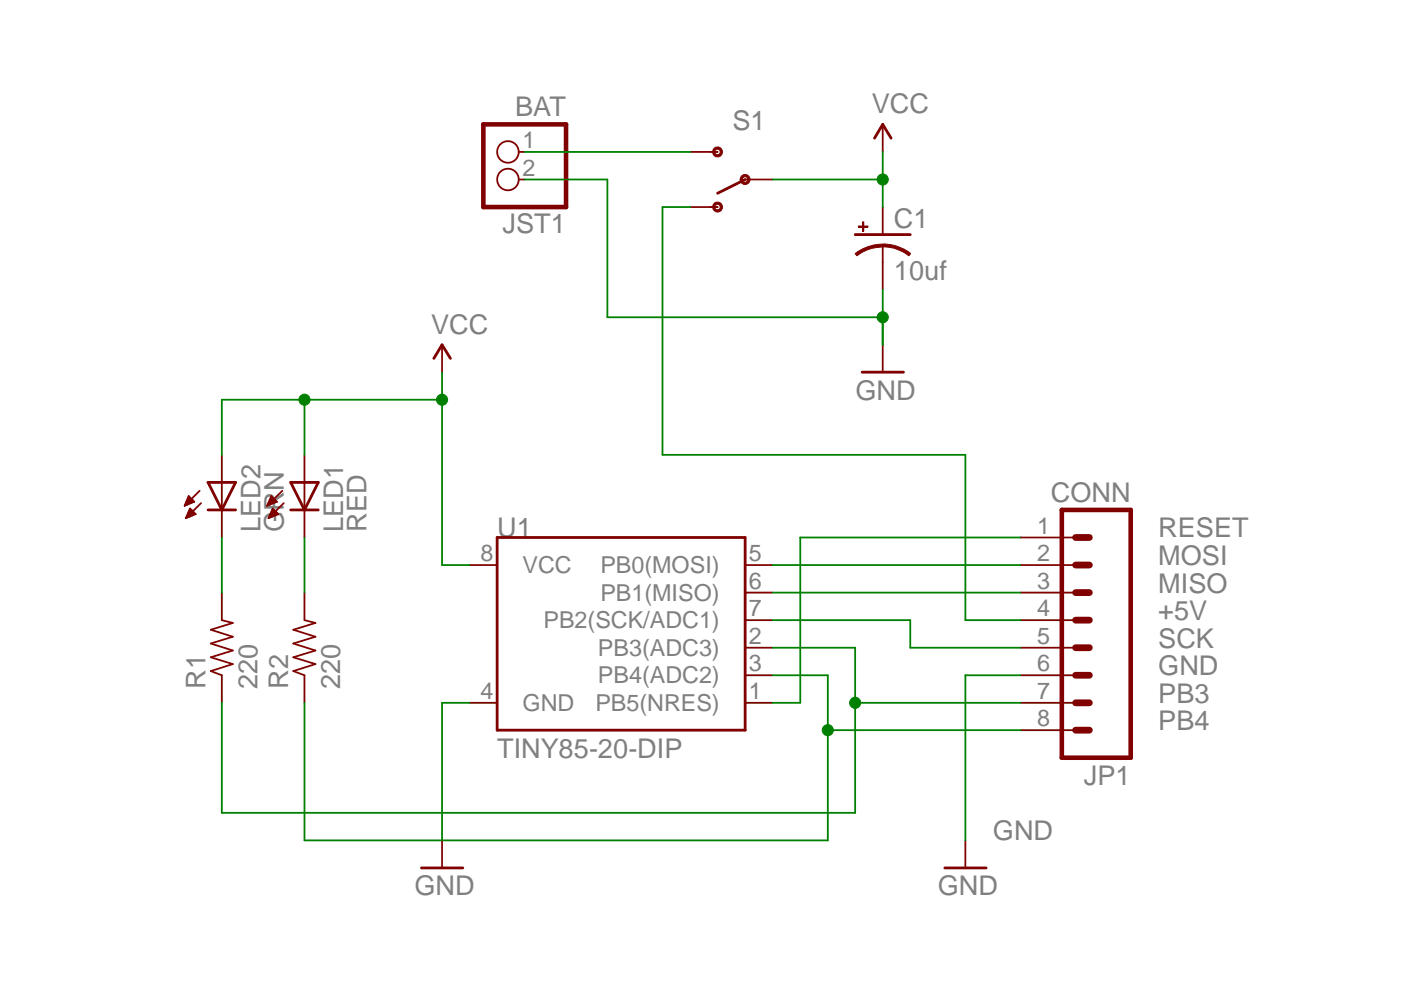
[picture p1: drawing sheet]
<?xml version="1.0" encoding="utf-8"?>
<!DOCTYPE eagle SYSTEM "eagle.dtd">
<eagle version="7.3.0">
<drawing>
<settings>
<setting alwaysvectorfont="no"/>
<setting verticaltext="up"/>
</settings>
<grid distance="0.1" unitdist="inch" unit="inch" style="lines" multiple="1" display="no" altdistance="0.01" altunitdist="inch" altunit="inch"/>
<schematic xreflabel="%F%N/%S.%C%R" xrefpart="/%S.%C%R">
<libraries>
<library name="NovaEagleCADCLass">
<symbols>
<symbol name="LED">
<wire x1="1.27" y1="0" x2="0" y2="-2.54" width="0.254" layer="94"/>
<wire x1="0" y1="-2.54" x2="-1.27" y2="0" width="0.254" layer="94"/>
<wire x1="1.27" y1="-2.54" x2="0" y2="-2.54" width="0.254" layer="94"/>
<wire x1="0" y1="-2.54" x2="-1.27" y2="-2.54" width="0.254" layer="94"/>
<wire x1="1.27" y1="0" x2="0" y2="0" width="0.254" layer="94"/>
<wire x1="0" y1="0" x2="-1.27" y2="0" width="0.254" layer="94"/>
<wire x1="0" y1="0" x2="0" y2="-2.54" width="0.1524" layer="94"/>
<wire x1="-2.032" y1="-0.762" x2="-3.429" y2="-2.159" width="0.1524" layer="94"/>
<wire x1="-1.905" y1="-1.905" x2="-3.302" y2="-3.302" width="0.1524" layer="94"/>
<text x="3.556" y="-4.572" size="1.778" layer="95" rot="R90">&gt;NAME</text>
<text x="5.715" y="-4.572" size="1.778" layer="96" rot="R90">&gt;VALUE</text>
<pin name="C" x="0" y="-5.08" visible="off" length="short" direction="pas" rot="R90"/>
<pin name="A" x="0" y="2.54" visible="off" length="short" direction="pas" rot="R270"/>
<polygon width="0.1524" layer="94">
<vertex x="-3.429" y="-2.159"/>
<vertex x="-3.048" y="-1.27"/>
<vertex x="-2.54" y="-1.778"/>
</polygon>
<polygon width="0.1524" layer="94">
<vertex x="-3.302" y="-3.302"/>
<vertex x="-2.921" y="-2.413"/>
<vertex x="-2.413" y="-2.921"/>
</polygon>
</symbol>
<symbol name="ATTINY13">
<wire x1="-12.7" y1="10.16" x2="10.16" y2="10.16" width="0.254" layer="94"/>
<wire x1="10.16" y1="10.16" x2="10.16" y2="-7.62" width="0.254" layer="94"/>
<wire x1="10.16" y1="-7.62" x2="-12.7" y2="-7.62" width="0.254" layer="94"/>
<wire x1="-12.7" y1="-7.62" x2="-12.7" y2="10.16" width="0.254" layer="94"/>
<text x="-12.7" y="-10.16" size="1.778" layer="96">&gt;Value</text>
<text x="-12.7" y="10.16" size="1.778" layer="95">&gt;Name</text>
<pin name="VCC" x="-15.24" y="7.62" length="short"/>
<pin name="PB1(MISO)" x="12.7" y="5.08" length="short" rot="R180"/>
<pin name="PB5(NRES)" x="12.7" y="-5.08" length="short" rot="R180"/>
<pin name="GND" x="-15.24" y="-5.08" length="short"/>
<pin name="PB0(MOSI)" x="12.7" y="7.62" length="short" rot="R180"/>
<pin name="PB2(SCK/ADC1)" x="12.7" y="2.54" length="short" rot="R180"/>
<pin name="PB3(ADC3)" x="12.7" y="0" length="short" rot="R180"/>
<pin name="PB4(ADC2)" x="12.7" y="-2.54" length="short" rot="R180"/>
</symbol>
<symbol name="M08">
<wire x1="1.27" y1="-10.16" x2="-5.08" y2="-10.16" width="0.4064" layer="94"/>
<wire x1="-1.27" y1="-2.54" x2="0" y2="-2.54" width="0.6096" layer="94"/>
<wire x1="-1.27" y1="-5.08" x2="0" y2="-5.08" width="0.6096" layer="94"/>
<wire x1="-1.27" y1="-7.62" x2="0" y2="-7.62" width="0.6096" layer="94"/>
<wire x1="-5.08" y1="12.7" x2="-5.08" y2="-10.16" width="0.4064" layer="94"/>
<wire x1="1.27" y1="-10.16" x2="1.27" y2="12.7" width="0.4064" layer="94"/>
<wire x1="-5.08" y1="12.7" x2="1.27" y2="12.7" width="0.4064" layer="94"/>
<wire x1="-1.27" y1="2.54" x2="0" y2="2.54" width="0.6096" layer="94"/>
<wire x1="-1.27" y1="0" x2="0" y2="0" width="0.6096" layer="94"/>
<wire x1="-1.27" y1="5.08" x2="0" y2="5.08" width="0.6096" layer="94"/>
<wire x1="-1.27" y1="7.62" x2="0" y2="7.62" width="0.6096" layer="94"/>
<wire x1="-1.27" y1="10.16" x2="0" y2="10.16" width="0.6096" layer="94"/>
<text x="-5.08" y="-12.7" size="1.778" layer="96">&gt;VALUE</text>
<text x="-5.08" y="13.462" size="1.778" layer="95">&gt;NAME</text>
<pin name="1" x="5.08" y="-7.62" visible="pad" length="middle" direction="pas" swaplevel="1" rot="R180"/>
<pin name="2" x="5.08" y="-5.08" visible="pad" length="middle" direction="pas" swaplevel="1" rot="R180"/>
<pin name="3" x="5.08" y="-2.54" visible="pad" length="middle" direction="pas" swaplevel="1" rot="R180"/>
<pin name="4" x="5.08" y="0" visible="pad" length="middle" direction="pas" swaplevel="1" rot="R180"/>
<pin name="5" x="5.08" y="2.54" visible="pad" length="middle" direction="pas" swaplevel="1" rot="R180"/>
<pin name="6" x="5.08" y="5.08" visible="pad" length="middle" direction="pas" swaplevel="1" rot="R180"/>
<pin name="7" x="5.08" y="7.62" visible="pad" length="middle" direction="pas" swaplevel="1" rot="R180"/>
<pin name="8" x="5.08" y="10.16" visible="pad" length="middle" direction="pas" swaplevel="1" rot="R180"/>
</symbol>
<symbol name="RESISTOR">
<wire x1="-2.54" y1="0" x2="-2.159" y2="1.016" width="0.1524" layer="94"/>
<wire x1="-2.159" y1="1.016" x2="-1.524" y2="-1.016" width="0.1524" layer="94"/>
<wire x1="-1.524" y1="-1.016" x2="-0.889" y2="1.016" width="0.1524" layer="94"/>
<wire x1="-0.889" y1="1.016" x2="-0.254" y2="-1.016" width="0.1524" layer="94"/>
<wire x1="-0.254" y1="-1.016" x2="0.381" y2="1.016" width="0.1524" layer="94"/>
<wire x1="0.381" y1="1.016" x2="1.016" y2="-1.016" width="0.1524" layer="94"/>
<wire x1="1.016" y1="-1.016" x2="1.651" y2="1.016" width="0.1524" layer="94"/>
<wire x1="1.651" y1="1.016" x2="2.286" y2="-1.016" width="0.1524" layer="94"/>
<wire x1="2.286" y1="-1.016" x2="2.54" y2="0" width="0.1524" layer="94"/>
<text x="-3.81" y="1.4986" size="1.778" layer="95">&gt;NAME</text>
<text x="-3.81" y="-3.302" size="1.778" layer="96">&gt;VALUE</text>
<pin name="2" x="5.08" y="0" visible="off" length="short" direction="pas" swaplevel="1" rot="R180"/>
<pin name="1" x="-5.08" y="0" visible="off" length="short" direction="pas" swaplevel="1"/>
</symbol>
<symbol name="TOGGLE">
<wire x1="0" y1="0" x2="2.54" y2="1.27" width="0.254" layer="94"/>
<wire x1="2.54" y1="-2.54" x2="3.175" y2="-2.54" width="0.127" layer="94"/>
<wire x1="2.54" y1="2.54" x2="3.175" y2="2.54" width="0.1524" layer="94"/>
<circle x="2.54" y="2.54" radius="0.3592" width="0.2032" layer="94"/>
<circle x="2.54" y="-2.54" radius="0.3592" width="0.2032" layer="94"/>
<circle x="0" y="0" radius="0.3592" width="0.2032" layer="94"/>
<text x="-1.905" y="-6.35" size="1.778" layer="95">&gt;NAME</text>
<text x="-2.54" y="3.81" size="1.778" layer="96">&gt;VALUE</text>
<pin name="P" x="-2.54" y="0" visible="off" length="short" direction="pas"/>
<pin name="S" x="5.08" y="-2.54" visible="off" length="short" direction="pas" rot="R180"/>
<pin name="O" x="5.08" y="2.54" visible="off" length="short" direction="pas" rot="R180"/>
</symbol>
<symbol name="PINHD2">
<wire x1="-6.35" y1="-2.54" x2="1.27" y2="-2.54" width="0.4064" layer="94"/>
<wire x1="1.27" y1="-2.54" x2="1.27" y2="5.08" width="0.4064" layer="94"/>
<wire x1="1.27" y1="5.08" x2="-6.35" y2="5.08" width="0.4064" layer="94"/>
<wire x1="-6.35" y1="5.08" x2="-6.35" y2="-2.54" width="0.4064" layer="94"/>
<text x="-6.35" y="5.715" size="1.778" layer="95">&gt;NAME</text>
<text x="-6.35" y="-5.08" size="1.778" layer="96">&gt;VALUE</text>
<pin name="1" x="-2.54" y="2.54" visible="pad" length="short" direction="pas" function="dot"/>
<pin name="2" x="-2.54" y="0" visible="pad" length="short" direction="pas" function="dot"/>
</symbol>
<symbol name="CAP_POL">
<wire x1="-2.54" y1="0" x2="2.54" y2="0" width="0.254" layer="94"/>
<wire x1="0" y1="-1.016" x2="0" y2="-2.54" width="0.1524" layer="94"/>
<wire x1="0" y1="-1" x2="2.4892" y2="-1.8542" width="0.254" layer="94" curve="-37.878202" cap="flat"/>
<wire x1="-2.4669" y1="-1.8504" x2="0" y2="-1.0161" width="0.254" layer="94" curve="-37.376341" cap="flat"/>
<text x="1.016" y="0.635" size="1.778" layer="95">&gt;NAME</text>
<text x="1.016" y="-4.191" size="1.778" layer="96">&gt;VALUE</text>
<rectangle x1="-2.253" y1="0.668" x2="-1.364" y2="0.795" layer="94"/>
<rectangle x1="-1.872" y1="0.287" x2="-1.745" y2="1.176" layer="94"/>
<pin name="+" x="0" y="2.54" visible="off" length="short" direction="pas" swaplevel="1" rot="R270"/>
<pin name="-" x="0" y="-5.08" visible="off" length="short" direction="pas" swaplevel="1" rot="R90"/>
</symbol>
<symbol name="VCC">
<wire x1="0.762" y1="1.27" x2="0" y2="2.54" width="0.254" layer="94"/>
<wire x1="0" y1="2.54" x2="-0.762" y2="1.27" width="0.254" layer="94"/>
<text x="-1.016" y="3.556" size="1.778" layer="96">&gt;VALUE</text>
<pin name="VCC" x="0" y="0" visible="off" length="short" direction="sup" rot="R90"/>
</symbol>
<symbol name="DGND">
<wire x1="-1.905" y1="0" x2="1.905" y2="0" width="0.254" layer="94"/>
<text x="-2.54" y="-2.54" size="1.778" layer="96">&gt;VALUE</text>
<pin name="GND" x="0" y="2.54" visible="off" length="short" direction="sup" rot="R270"/>
</symbol>
</symbols>
<devicesets>
<deviceset name="LED" prefix="LED" uservalue="yes">
<gates>
<gate name="G$1" symbol="LED" x="0" y="0"/>
</gates>
<devices>
<device name="5MM" package="LED5MM">
<connects>
<connect gate="G$1" pin="A" pad="A"/>
<connect gate="G$1" pin="C" pad="K"/>
</connects>
<technologies>
<technology name=""/>
</technologies>
</device>
<device name="3MM" package="LED3MM">
<connects>
<connect gate="G$1" pin="A" pad="A"/>
<connect gate="G$1" pin="C" pad="K"/>
</connects>
<technologies>
<technology name=""/>
</technologies>
</device>
<device name="1206" package="LED-1206">
<connects>
<connect gate="G$1" pin="A" pad="A"/>
<connect gate="G$1" pin="C" pad="C"/>
</connects>
<technologies>
<technology name=""/>
</technologies>
</device>
<device name="0603" package="LED-0603">
<connects>
<connect gate="G$1" pin="A" pad="A"/>
<connect gate="G$1" pin="C" pad="C"/>
</connects>
<technologies>
<technology name=""/>
</technologies>
</device>
<device name="10MM" package="LED10MM">
<connects>
<connect gate="G$1" pin="A" pad="A"/>
<connect gate="G$1" pin="C" pad="C"/>
</connects>
<technologies>
<technology name=""/>
</technologies>
</device>
<device name="-FKIT-1206" package="FKIT-LED-1206">
<connects>
<connect gate="G$1" pin="A" pad="A"/>
<connect gate="G$1" pin="C" pad="C"/>
</connects>
<technologies>
<technology name=""/>
</technologies>
</device>
<device name="-3MM-NO_SILK" package="LED3MM-NS">
<connects>
<connect gate="G$1" pin="A" pad="A"/>
<connect gate="G$1" pin="C" pad="K"/>
</connects>
<technologies>
<technology name=""/>
</technologies>
</device>
<device name="5MM-KIT" package="LED5MM-KIT">
<connects>
<connect gate="G$1" pin="A" pad="A"/>
<connect gate="G$1" pin="C" pad="K"/>
</connects>
<technologies>
<technology name=""/>
</technologies>
</device>
<device name="1206-BOTTOM" package="LED-1206-BOTTOM">
<connects>
<connect gate="G$1" pin="A" pad="A"/>
<connect gate="G$1" pin="C" pad="C"/>
</connects>
<technologies>
<technology name=""/>
</technologies>
</device>
</devices>
</deviceset>
<deviceset name="ATTINY85" prefix="U" uservalue="yes">
<gates>
<gate name="G$1" symbol="ATTINY13" x="0" y="0"/>
</gates>
<devices>
<device name="TINY85-20-DIP" package="DIP08">
<connects>
<connect gate="G$1" pin="GND" pad="4"/>
<connect gate="G$1" pin="PB0(MOSI)" pad="5"/>
<connect gate="G$1" pin="PB1(MISO)" pad="6"/>
<connect gate="G$1" pin="PB2(SCK/ADC1)" pad="7"/>
<connect gate="G$1" pin="PB3(ADC3)" pad="2"/>
<connect gate="G$1" pin="PB4(ADC2)" pad="3"/>
<connect gate="G$1" pin="PB5(NRES)" pad="1"/>
<connect gate="G$1" pin="VCC" pad="8"/>
</connects>
<technologies>
<technology name="">
<attribute name="PROD_ID" value="IC-09445"/>
<attribute name="VALUE" value="TINY85-20-DIP" constant="no"/>
</technology>
</technologies>
</device>
</devices>
</deviceset>
<deviceset name="M08" prefix="JP" uservalue="yes">
<gates>
<gate name="G$1" symbol="M08" x="-2.54" y="0"/>
</gates>
<devices>
<device name="1X08" package="1X08">
<connects>
<connect gate="G$1" pin="1" pad="1"/>
<connect gate="G$1" pin="2" pad="2"/>
<connect gate="G$1" pin="3" pad="3"/>
<connect gate="G$1" pin="4" pad="4"/>
<connect gate="G$1" pin="5" pad="5"/>
<connect gate="G$1" pin="6" pad="6"/>
<connect gate="G$1" pin="7" pad="7"/>
<connect gate="G$1" pin="8" pad="8"/>
</connects>
<technologies>
<technology name=""/>
</technologies>
</device>
<device name="LOCK" package="1X08_LOCK">
<connects>
<connect gate="G$1" pin="1" pad="1"/>
<connect gate="G$1" pin="2" pad="2"/>
<connect gate="G$1" pin="3" pad="3"/>
<connect gate="G$1" pin="4" pad="4"/>
<connect gate="G$1" pin="5" pad="5"/>
<connect gate="G$1" pin="6" pad="6"/>
<connect gate="G$1" pin="7" pad="7"/>
<connect gate="G$1" pin="8" pad="8"/>
</connects>
<technologies>
<technology name=""/>
</technologies>
</device>
<device name="LOCK_LONGPADS" package="1X08_LOCK_LONGPADS">
<connects>
<connect gate="G$1" pin="1" pad="1"/>
<connect gate="G$1" pin="2" pad="2"/>
<connect gate="G$1" pin="3" pad="3"/>
<connect gate="G$1" pin="4" pad="4"/>
<connect gate="G$1" pin="5" pad="5"/>
<connect gate="G$1" pin="6" pad="6"/>
<connect gate="G$1" pin="7" pad="7"/>
<connect gate="G$1" pin="8" pad="8"/>
</connects>
<technologies>
<technology name=""/>
</technologies>
</device>
<device name="LONGPADS" package="1X08_LONGPADS">
<connects>
<connect gate="G$1" pin="1" pad="1"/>
<connect gate="G$1" pin="2" pad="2"/>
<connect gate="G$1" pin="3" pad="3"/>
<connect gate="G$1" pin="4" pad="4"/>
<connect gate="G$1" pin="5" pad="5"/>
<connect gate="G$1" pin="6" pad="6"/>
<connect gate="G$1" pin="7" pad="7"/>
<connect gate="G$1" pin="8" pad="8"/>
</connects>
<technologies>
<technology name=""/>
</technologies>
</device>
<device name="3.5MM-8" package="SCREWTERMINAL-3.5MM-8">
<connects>
<connect gate="G$1" pin="1" pad="1"/>
<connect gate="G$1" pin="2" pad="2"/>
<connect gate="G$1" pin="3" pad="3"/>
<connect gate="G$1" pin="4" pad="4"/>
<connect gate="G$1" pin="5" pad="5"/>
<connect gate="G$1" pin="6" pad="6"/>
<connect gate="G$1" pin="7" pad="7"/>
<connect gate="G$1" pin="8" pad="8"/>
</connects>
<technologies>
<technology name=""/>
</technologies>
</device>
<device name="SMD-STRAIGHT" package="1X08_SMD">
<connects>
<connect gate="G$1" pin="1" pad="1"/>
<connect gate="G$1" pin="2" pad="2"/>
<connect gate="G$1" pin="3" pad="3"/>
<connect gate="G$1" pin="4" pad="4"/>
<connect gate="G$1" pin="5" pad="5"/>
<connect gate="G$1" pin="6" pad="6"/>
<connect gate="G$1" pin="7" pad="7"/>
<connect gate="G$1" pin="8" pad="8"/>
</connects>
<technologies>
<technology name=""/>
</technologies>
</device>
<device name="SMD-STRAIGHT-ALT" package="1X08_SMD_ALT">
<connects>
<connect gate="G$1" pin="1" pad="1"/>
<connect gate="G$1" pin="2" pad="2"/>
<connect gate="G$1" pin="3" pad="3"/>
<connect gate="G$1" pin="4" pad="4"/>
<connect gate="G$1" pin="5" pad="5"/>
<connect gate="G$1" pin="6" pad="6"/>
<connect gate="G$1" pin="7" pad="7"/>
<connect gate="G$1" pin="8" pad="8"/>
</connects>
<technologies>
<technology name=""/>
</technologies>
</device>
<device name="SMD-COMBO" package="1X08_SMD_COMBINED">
<connects>
<connect gate="G$1" pin="1" pad="1"/>
<connect gate="G$1" pin="2" pad="2"/>
<connect gate="G$1" pin="3" pad="3"/>
<connect gate="G$1" pin="4" pad="4"/>
<connect gate="G$1" pin="5" pad="5"/>
<connect gate="G$1" pin="6" pad="6"/>
<connect gate="G$1" pin="7" pad="7"/>
<connect gate="G$1" pin="8" pad="8"/>
</connects>
<technologies>
<technology name=""/>
</technologies>
</device>
<device name="BM08B-SRSS-TB" package="BM08B-SRSS-TB">
<connects>
<connect gate="G$1" pin="1" pad="1"/>
<connect gate="G$1" pin="2" pad="2"/>
<connect gate="G$1" pin="3" pad="3"/>
<connect gate="G$1" pin="4" pad="4"/>
<connect gate="G$1" pin="5" pad="5"/>
<connect gate="G$1" pin="6" pad="6"/>
<connect gate="G$1" pin="7" pad="7"/>
<connect gate="G$1" pin="8" pad="8"/>
</connects>
<technologies>
<technology name=""/>
</technologies>
</device>
<device name="SMD-MALE" package="1X08_SMD_MALE">
<connects>
<connect gate="G$1" pin="1" pad="1"/>
<connect gate="G$1" pin="2" pad="2"/>
<connect gate="G$1" pin="3" pad="3"/>
<connect gate="G$1" pin="4" pad="4"/>
<connect gate="G$1" pin="5" pad="5"/>
<connect gate="G$1" pin="6" pad="6"/>
<connect gate="G$1" pin="7" pad="7"/>
<connect gate="G$1" pin="8" pad="8"/>
</connects>
<technologies>
<technology name="">
<attribute name="PROD_ID" value="CONN-11292"/>
</technology>
</technologies>
</device>
<device name="NO_SILK" package="1X08_NO_SILK">
<connects>
<connect gate="G$1" pin="1" pad="1"/>
<connect gate="G$1" pin="2" pad="2"/>
<connect gate="G$1" pin="3" pad="3"/>
<connect gate="G$1" pin="4" pad="4"/>
<connect gate="G$1" pin="5" pad="5"/>
<connect gate="G$1" pin="6" pad="6"/>
<connect gate="G$1" pin="7" pad="7"/>
<connect gate="G$1" pin="8" pad="8"/>
</connects>
<technologies>
<technology name=""/>
</technologies>
</device>
<device name="" package="1X08_PIN1_NO_SILK">
<connects>
<connect gate="G$1" pin="1" pad="1"/>
<connect gate="G$1" pin="2" pad="2"/>
<connect gate="G$1" pin="3" pad="3"/>
<connect gate="G$1" pin="4" pad="4"/>
<connect gate="G$1" pin="5" pad="5"/>
<connect gate="G$1" pin="6" pad="6"/>
<connect gate="G$1" pin="7" pad="7"/>
<connect gate="G$1" pin="8" pad="8"/>
</connects>
<technologies>
<technology name=""/>
</technologies>
</device>
</devices>
</deviceset>
<deviceset name="RESISTOR" prefix="R" uservalue="yes">
<gates>
<gate name="G$1" symbol="RESISTOR" x="0" y="0"/>
</gates>
<devices>
<device name="1206" package="1206">
<connects>
<connect gate="G$1" pin="1" pad="1"/>
<connect gate="G$1" pin="2" pad="2"/>
</connects>
<technologies>
<technology name=""/>
</technologies>
</device>
<device name="AXIAL-0.3" package="AXIAL-0.3">
<connects>
<connect gate="G$1" pin="1" pad="P$1"/>
<connect gate="G$1" pin="2" pad="P$2"/>
</connects>
<technologies>
<technology name=""/>
</technologies>
</device>
<device name="2010" package="R2010">
<connects>
<connect gate="G$1" pin="1" pad="1"/>
<connect gate="G$1" pin="2" pad="2"/>
</connects>
<technologies>
<technology name=""/>
</technologies>
</device>
<device name="0805-RES" package="0805">
<connects>
<connect gate="G$1" pin="1" pad="1"/>
<connect gate="G$1" pin="2" pad="2"/>
</connects>
<technologies>
<technology name=""/>
</technologies>
</device>
<device name="0603-RES" package="0603-RES">
<connects>
<connect gate="G$1" pin="1" pad="1"/>
<connect gate="G$1" pin="2" pad="2"/>
</connects>
<technologies>
<technology name=""/>
</technologies>
</device>
<device name="0603" package="0603-RES">
<connects>
<connect gate="G$1" pin="1" pad="1"/>
<connect gate="G$1" pin="2" pad="2"/>
</connects>
<technologies>
<technology name=""/>
</technologies>
</device>
<device name="PTH-1/6W" package="1/6W-RES">
<connects>
<connect gate="G$1" pin="1" pad="1"/>
<connect gate="G$1" pin="2" pad="2"/>
</connects>
<technologies>
<technology name=""/>
</technologies>
</device>
<device name="2512" package="R2512">
<connects>
<connect gate="G$1" pin="1" pad="1"/>
<connect gate="G$1" pin="2" pad="2"/>
</connects>
<technologies>
<technology name=""/>
</technologies>
</device>
<device name="PTH-1/4W" package="AXIAL-0.4">
<connects>
<connect gate="G$1" pin="1" pad="P$1"/>
<connect gate="G$1" pin="2" pad="P$2"/>
</connects>
<technologies>
<technology name=""/>
</technologies>
</device>
<device name="PTH-1/2W" package="AXIAL-0.5">
<connects>
<connect gate="G$1" pin="1" pad="P$1"/>
<connect gate="G$1" pin="2" pad="P$2"/>
</connects>
<technologies>
<technology name=""/>
</technologies>
</device>
<device name="PTH-1W" package="AXIAL-0.6">
<connects>
<connect gate="G$1" pin="1" pad="P$1"/>
<connect gate="G$1" pin="2" pad="P$2"/>
</connects>
<technologies>
<technology name=""/>
</technologies>
</device>
<device name="PTH-2W" package="AXIAL-0.8">
<connects>
<connect gate="G$1" pin="1" pad="P$1"/>
<connect gate="G$1" pin="2" pad="P$2"/>
</connects>
<technologies>
<technology name=""/>
</technologies>
</device>
<device name="KIT" package="AXIAL-0.3-KIT">
<connects>
<connect gate="G$1" pin="1" pad="P$1"/>
<connect gate="G$1" pin="2" pad="P$2"/>
</connects>
<technologies>
<technology name=""/>
</technologies>
</device>
<device name="EZ" package="AXIAL-0.3EZ">
<connects>
<connect gate="G$1" pin="1" pad="P$1"/>
<connect gate="G$1" pin="2" pad="P$2"/>
</connects>
<technologies>
<technology name=""/>
</technologies>
</device>
<device name="PTH-1/4W-VERT-KIT" package="AXIAL-0.1EZ">
<connects>
<connect gate="G$1" pin="1" pad="P$1"/>
<connect gate="G$1" pin="2" pad="P$2"/>
</connects>
<technologies>
<technology name=""/>
</technologies>
</device>
<device name="PTH-1/4W-VERT" package="AXIAL-0.1">
<connects>
<connect gate="G$1" pin="1" pad="P$1"/>
<connect gate="G$1" pin="2" pad="P$2"/>
</connects>
<technologies>
<technology name=""/>
</technologies>
</device>
</devices>
</deviceset>
<deviceset name="SWITCH-SPDT" prefix="S" uservalue="yes">
<gates>
<gate name="1" symbol="TOGGLE" x="-2.54" y="0"/>
</gates>
<devices>
<device name="PTH" package="SWITCH-SPDT">
<connects>
<connect gate="1" pin="O" pad="1"/>
<connect gate="1" pin="P" pad="2"/>
<connect gate="1" pin="S" pad="3"/>
</connects>
<technologies>
<technology name=""/>
</technologies>
</device>
<device name="" package="SWITCH-SPDT_3.2MM">
<connects>
<connect gate="1" pin="O" pad="1"/>
<connect gate="1" pin="P" pad="2"/>
<connect gate="1" pin="S" pad="3"/>
</connects>
<technologies>
<technology name=""/>
</technologies>
</device>
</devices>
</deviceset>
<deviceset name="JST_2PIN" prefix="CN" uservalue="yes">
<gates>
<gate name="G$1" symbol="PINHD2" x="2.54" y="0"/>
</gates>
<devices>
<device name="-SMT-RA" package="JST-PH-2-SMT-RA">
<connects>
<connect gate="G$1" pin="1" pad="2"/>
<connect gate="G$1" pin="2" pad="1"/>
</connects>
<technologies>
<technology name=""/>
</technologies>
</device>
<device name="-THM" package="JST-PH-2-THM">
<connects>
<connect gate="G$1" pin="1" pad="2"/>
<connect gate="G$1" pin="2" pad="1"/>
</connects>
<technologies>
<technology name=""/>
</technologies>
</device>
<device name="-THM-RA" package="JST-PH-2-THM-RA">
<connects>
<connect gate="G$1" pin="1" pad="2"/>
<connect gate="G$1" pin="2" pad="1"/>
</connects>
<technologies>
<technology name=""/>
</technologies>
</device>
<device name="-SMT" package="JST-PH-2-SMT">
<connects>
<connect gate="G$1" pin="1" pad="2"/>
<connect gate="G$1" pin="2" pad="1"/>
</connects>
<technologies>
<technology name=""/>
</technologies>
</device>
</devices>
</deviceset>
<deviceset name="10UF-25V-20%(PTH)" prefix="C" uservalue="yes">
<gates>
<gate name="G$1" symbol="CAP_POL" x="0" y="0"/>
</gates>
<devices>
<device name="" package="CPOL-RADIAL-10UF-25V">
<connects>
<connect gate="G$1" pin="+" pad="1"/>
<connect gate="G$1" pin="-" pad="2"/>
</connects>
<technologies>
<technology name="">
<attribute name="PROD_ID" value="CAP-08440" constant="no"/>
</technology>
</technologies>
</device>
<device name="KIT" package="CPOL-RADIAL-10UF-25V-KIT">
<connects>
<connect gate="G$1" pin="+" pad="1"/>
<connect gate="G$1" pin="-" pad="2"/>
</connects>
<technologies>
<technology name="">
<attribute name="PROD_ID" value="CAP-08440" constant="no"/>
</technology>
</technologies>
</device>
</devices>
</deviceset>
<deviceset name="VCC" prefix="SUPPLY">
<gates>
<gate name="G$1" symbol="VCC" x="0" y="0"/>
</gates>
<devices>
<device name="">
<technologies>
<technology name=""/>
</technologies>
</device>
</devices>
</deviceset>
<deviceset name="GND" prefix="GND">
<gates>
<gate name="1" symbol="DGND" x="0" y="0"/>
</gates>
<devices>
<device name="">
<technologies>
<technology name=""/>
</technologies>
</device>
</devices>
</deviceset>
</devicesets>
</library>
</libraries>
<attributes>
</attributes>
<variantdefs>
</variantdefs>
<classes>
<class number="0" name="default" width="0" drill="0">
</class>
</classes>
<parts>
<part name="LED1" library="NovaEagleCADCLass" deviceset="LED" device="5MM" value="RED"/>
<part name="LED2" library="NovaEagleCADCLass" deviceset="LED" device="5MM" value="GRN"/>
<part name="U1" library="NovaEagleCADCLass" deviceset="ATTINY85" device="TINY85-20-DIP" value="TINY85-20-DIP"/>
<part name="JP1" library="NovaEagleCADCLass" deviceset="M08" device="LOCK" value="CONN"/>
<part name="R1" library="NovaEagleCADCLass" deviceset="RESISTOR" device="AXIAL-0.3" value="220"/>
<part name="R2" library="NovaEagleCADCLass" deviceset="RESISTOR" device="AXIAL-0.3" value="220"/>
<part name="S1" library="NovaEagleCADCLass" deviceset="SWITCH-SPDT" device=""/>
<part name="JST1" library="NovaEagleCADCLass" deviceset="JST_2PIN" device="-THM-RA" value="BAT"/>
<part name="C1" library="NovaEagleCADCLass" deviceset="10UF-25V-20%(PTH)" device="" value="10uf"/>
<part name="SUPPLY1" library="NovaEagleCADCLass" deviceset="VCC" device=""/>
<part name="GND1" library="NovaEagleCADCLass" deviceset="GND" device=""/>
<part name="GND2" library="NovaEagleCADCLass" deviceset="GND" device=""/>
<part name="SUPPLY2" library="NovaEagleCADCLass" deviceset="VCC" device=""/>
<part name="GND3" library="NovaEagleCADCLass" deviceset="GND" device=""/>
</parts>
<sheets>
<sheet>
<plain>
</plain>
<instances>
<instance part="LED1" gate="G$1" x="20.32" y="73.66"/>
<instance part="LED2" gate="G$1" x="12.7" y="73.66" smashed="yes">
<attribute name="NAME" x="16.256" y="69.088" size="1.778" layer="95" rot="R90"/>
<attribute name="VALUE" x="18.415" y="69.088" size="1.778" layer="96" rot="R90"/>
</instance>
<instance part="U1" gate="G$1" x="50.8" y="58.42"/>
<instance part="JP1" gate="G$1" x="91.44" y="60.96" rot="R180"/>
<instance part="R1" gate="G$1" x="12.7" y="58.42" rot="R90"/>
<instance part="R2" gate="G$1" x="20.32" y="58.42" rot="R90"/>
<instance part="S1" gate="1" x="60.96" y="101.6" rot="R180"/>
<instance part="JST1" gate="G$1" x="38.1" y="104.14" smashed="yes" rot="R180">
<attribute name="NAME" x="44.45" y="98.425" size="1.778" layer="95" rot="R180"/>
<attribute name="VALUE" x="44.45" y="109.22" size="1.778" layer="96" rot="R180"/>
</instance>
<instance part="C1" gate="G$1" x="73.66" y="96.52"/>
<instance part="SUPPLY1" gate="G$1" x="73.66" y="104.14"/>
<instance part="GND1" gate="1" x="81.28" y="38.1"/>
<instance part="GND2" gate="1" x="73.66" y="83.82"/>
<instance part="SUPPLY2" gate="G$1" x="33.02" y="83.82"/>
<instance part="GND3" gate="1" x="33.02" y="38.1"/>
</instances>
<busses>
</busses>
<nets>
<net name="MOSI" class="0">
<segment>
<pinref part="U1" gate="G$1" pin="PB0(MOSI)"/>
<pinref part="JP1" gate="G$1" pin="2"/>
<wire x1="63.5" y1="66.04" x2="86.36" y2="66.04" width="0.1524" layer="91"/>
<label x="99.06" y="66.04" size="1.778" layer="95"/>
</segment>
</net>
<net name="MISO" class="0">
<segment>
<pinref part="U1" gate="G$1" pin="PB1(MISO)"/>
<pinref part="JP1" gate="G$1" pin="3"/>
<wire x1="63.5" y1="63.5" x2="86.36" y2="63.5" width="0.1524" layer="91"/>
<label x="99.06" y="63.5" size="1.778" layer="95"/>
</segment>
</net>
<net name="SCK" class="0">
<segment>
<pinref part="U1" gate="G$1" pin="PB2(SCK/ADC1)"/>
<wire x1="63.5" y1="60.96" x2="76.2" y2="60.96" width="0.1524" layer="91"/>
<wire x1="76.2" y1="60.96" x2="76.2" y2="58.42" width="0.1524" layer="91"/>
<pinref part="JP1" gate="G$1" pin="5"/>
<wire x1="76.2" y1="58.42" x2="86.36" y2="58.42" width="0.1524" layer="91"/>
<label x="99.06" y="58.42" size="1.778" layer="95"/>
</segment>
</net>
<net name="RESET" class="0">
<segment>
<pinref part="JP1" gate="G$1" pin="1"/>
<label x="99.06" y="68.58" size="1.778" layer="95"/>
<pinref part="U1" gate="G$1" pin="PB5(NRES)"/>
<wire x1="63.5" y1="53.34" x2="66.04" y2="53.34" width="0.1524" layer="91"/>
<wire x1="66.04" y1="53.34" x2="66.04" y2="68.58" width="0.1524" layer="91"/>
<wire x1="66.04" y1="68.58" x2="86.36" y2="68.58" width="0.1524" layer="91"/>
</segment>
</net>
<net name="GND" class="0">
<segment>
<pinref part="JP1" gate="G$1" pin="6"/>
<wire x1="86.36" y1="55.88" x2="81.28" y2="55.88" width="0.1524" layer="91"/>
<label x="99.06" y="55.88" size="1.778" layer="95"/>
<wire x1="81.28" y1="55.88" x2="81.28" y2="40.64" width="0.1524" layer="91"/>
<label x="83.82" y="40.64" size="1.778" layer="95"/>
<pinref part="GND1" gate="1" pin="GND"/>
</segment>
<segment>
<pinref part="JST1" gate="G$1" pin="1"/>
<wire x1="40.64" y1="101.6" x2="48.26" y2="101.6" width="0.1524" layer="91"/>
<wire x1="48.26" y1="101.6" x2="48.26" y2="88.9" width="0.1524" layer="91"/>
<wire x1="48.26" y1="88.9" x2="73.66" y2="88.9" width="0.1524" layer="91"/>
<pinref part="GND2" gate="1" pin="GND"/>
<wire x1="73.66" y1="88.9" x2="73.66" y2="86.36" width="0.1524" layer="91"/>
<pinref part="C1" gate="G$1" pin="-"/>
<wire x1="73.66" y1="86.36" x2="73.66" y2="88.9" width="0.1524" layer="91"/>
<junction x="73.66" y="88.9"/>
<wire x1="73.66" y1="88.9" x2="73.66" y2="91.44" width="0.1524" layer="91"/>
</segment>
<segment>
<pinref part="U1" gate="G$1" pin="GND"/>
<wire x1="35.56" y1="53.34" x2="33.02" y2="53.34" width="0.1524" layer="91"/>
<wire x1="33.02" y1="53.34" x2="33.02" y2="40.64" width="0.1524" layer="91"/>
<pinref part="GND3" gate="1" pin="GND"/>
</segment>
</net>
<net name="PB3" class="0">
<segment>
<pinref part="JP1" gate="G$1" pin="7"/>
<label x="99.06" y="53.34" size="1.778" layer="95"/>
<pinref part="U1" gate="G$1" pin="PB3(ADC3)"/>
<wire x1="63.5" y1="58.42" x2="71.12" y2="58.42" width="0.1524" layer="91"/>
<wire x1="71.12" y1="58.42" x2="71.12" y2="53.34" width="0.1524" layer="91"/>
<wire x1="71.12" y1="53.34" x2="86.36" y2="53.34" width="0.1524" layer="91"/>
<wire x1="71.12" y1="53.34" x2="71.12" y2="43.18" width="0.1524" layer="91"/>
<wire x1="71.12" y1="43.18" x2="12.7" y2="43.18" width="0.1524" layer="91"/>
<pinref part="R1" gate="G$1" pin="1"/>
<wire x1="12.7" y1="43.18" x2="12.7" y2="53.34" width="0.1524" layer="91"/>
<junction x="71.12" y="53.34"/>
</segment>
</net>
<net name="PB4" class="0">
<segment>
<pinref part="JP1" gate="G$1" pin="8"/>
<label x="99.06" y="50.8" size="1.778" layer="95"/>
<pinref part="U1" gate="G$1" pin="PB4(ADC2)"/>
<wire x1="63.5" y1="55.88" x2="68.58" y2="55.88" width="0.1524" layer="91"/>
<wire x1="68.58" y1="55.88" x2="68.58" y2="50.8" width="0.1524" layer="91"/>
<wire x1="68.58" y1="50.8" x2="86.36" y2="50.8" width="0.1524" layer="91"/>
<pinref part="R2" gate="G$1" pin="1"/>
<wire x1="20.32" y1="53.34" x2="20.32" y2="40.64" width="0.1524" layer="91"/>
<wire x1="20.32" y1="40.64" x2="68.58" y2="40.64" width="0.1524" layer="91"/>
<wire x1="68.58" y1="40.64" x2="68.58" y2="50.8" width="0.1524" layer="91"/>
<junction x="68.58" y="50.8"/>
</segment>
</net>
<net name="VCC" class="0">
<segment>
<pinref part="S1" gate="1" pin="P"/>
<pinref part="C1" gate="G$1" pin="+"/>
<wire x1="63.5" y1="101.6" x2="73.66" y2="101.6" width="0.1524" layer="91"/>
<wire x1="73.66" y1="101.6" x2="73.66" y2="99.06" width="0.1524" layer="91"/>
<pinref part="SUPPLY1" gate="G$1" pin="VCC"/>
<wire x1="73.66" y1="101.6" x2="73.66" y2="104.14" width="0.1524" layer="91"/>
<junction x="73.66" y="101.6"/>
</segment>
<segment>
<pinref part="U1" gate="G$1" pin="VCC"/>
<wire x1="35.56" y1="66.04" x2="33.02" y2="66.04" width="0.1524" layer="91"/>
<wire x1="33.02" y1="66.04" x2="33.02" y2="81.28" width="0.1524" layer="91"/>
<pinref part="SUPPLY2" gate="G$1" pin="VCC"/>
<pinref part="LED2" gate="G$1" pin="A"/>
<wire x1="33.02" y1="81.28" x2="33.02" y2="83.82" width="0.1524" layer="91"/>
<wire x1="12.7" y1="76.2" x2="12.7" y2="81.28" width="0.1524" layer="91"/>
<wire x1="12.7" y1="81.28" x2="20.32" y2="81.28" width="0.1524" layer="91"/>
<pinref part="LED1" gate="G$1" pin="A"/>
<wire x1="20.32" y1="81.28" x2="20.32" y2="76.2" width="0.1524" layer="91"/>
<wire x1="20.32" y1="81.28" x2="33.02" y2="81.28" width="0.1524" layer="91"/>
<junction x="20.32" y="81.28"/>
<junction x="33.02" y="81.28"/>
</segment>
</net>
<net name="N$1" class="0">
<segment>
<pinref part="JST1" gate="G$1" pin="2"/>
<pinref part="S1" gate="1" pin="S"/>
<wire x1="40.64" y1="104.14" x2="55.88" y2="104.14" width="0.1524" layer="91"/>
</segment>
</net>
<net name="+5V" class="0">
<segment>
<pinref part="JP1" gate="G$1" pin="4"/>
<wire x1="86.36" y1="60.96" x2="81.28" y2="60.96" width="0.1524" layer="91"/>
<label x="99.06" y="60.96" size="1.778" layer="95"/>
<wire x1="81.28" y1="60.96" x2="81.28" y2="76.2" width="0.1524" layer="91"/>
<wire x1="81.28" y1="76.2" x2="53.34" y2="76.2" width="0.1524" layer="91"/>
<pinref part="S1" gate="1" pin="O"/>
<wire x1="55.88" y1="99.06" x2="53.34" y2="99.06" width="0.1524" layer="91"/>
<wire x1="53.34" y1="76.2" x2="53.34" y2="99.06" width="0.1524" layer="91"/>
</segment>
</net>
<net name="N$4" class="0">
<segment>
<pinref part="LED2" gate="G$1" pin="C"/>
<pinref part="R1" gate="G$1" pin="2"/>
<wire x1="12.7" y1="68.58" x2="12.7" y2="63.5" width="0.1524" layer="91"/>
</segment>
</net>
<net name="N$5" class="0">
<segment>
<pinref part="LED1" gate="G$1" pin="C"/>
<pinref part="R2" gate="G$1" pin="2"/>
<wire x1="20.32" y1="68.58" x2="20.32" y2="63.5" width="0.1524" layer="91"/>
</segment>
</net>
</nets>
</sheet>
</sheets>
</schematic>
</drawing>
</eagle>
